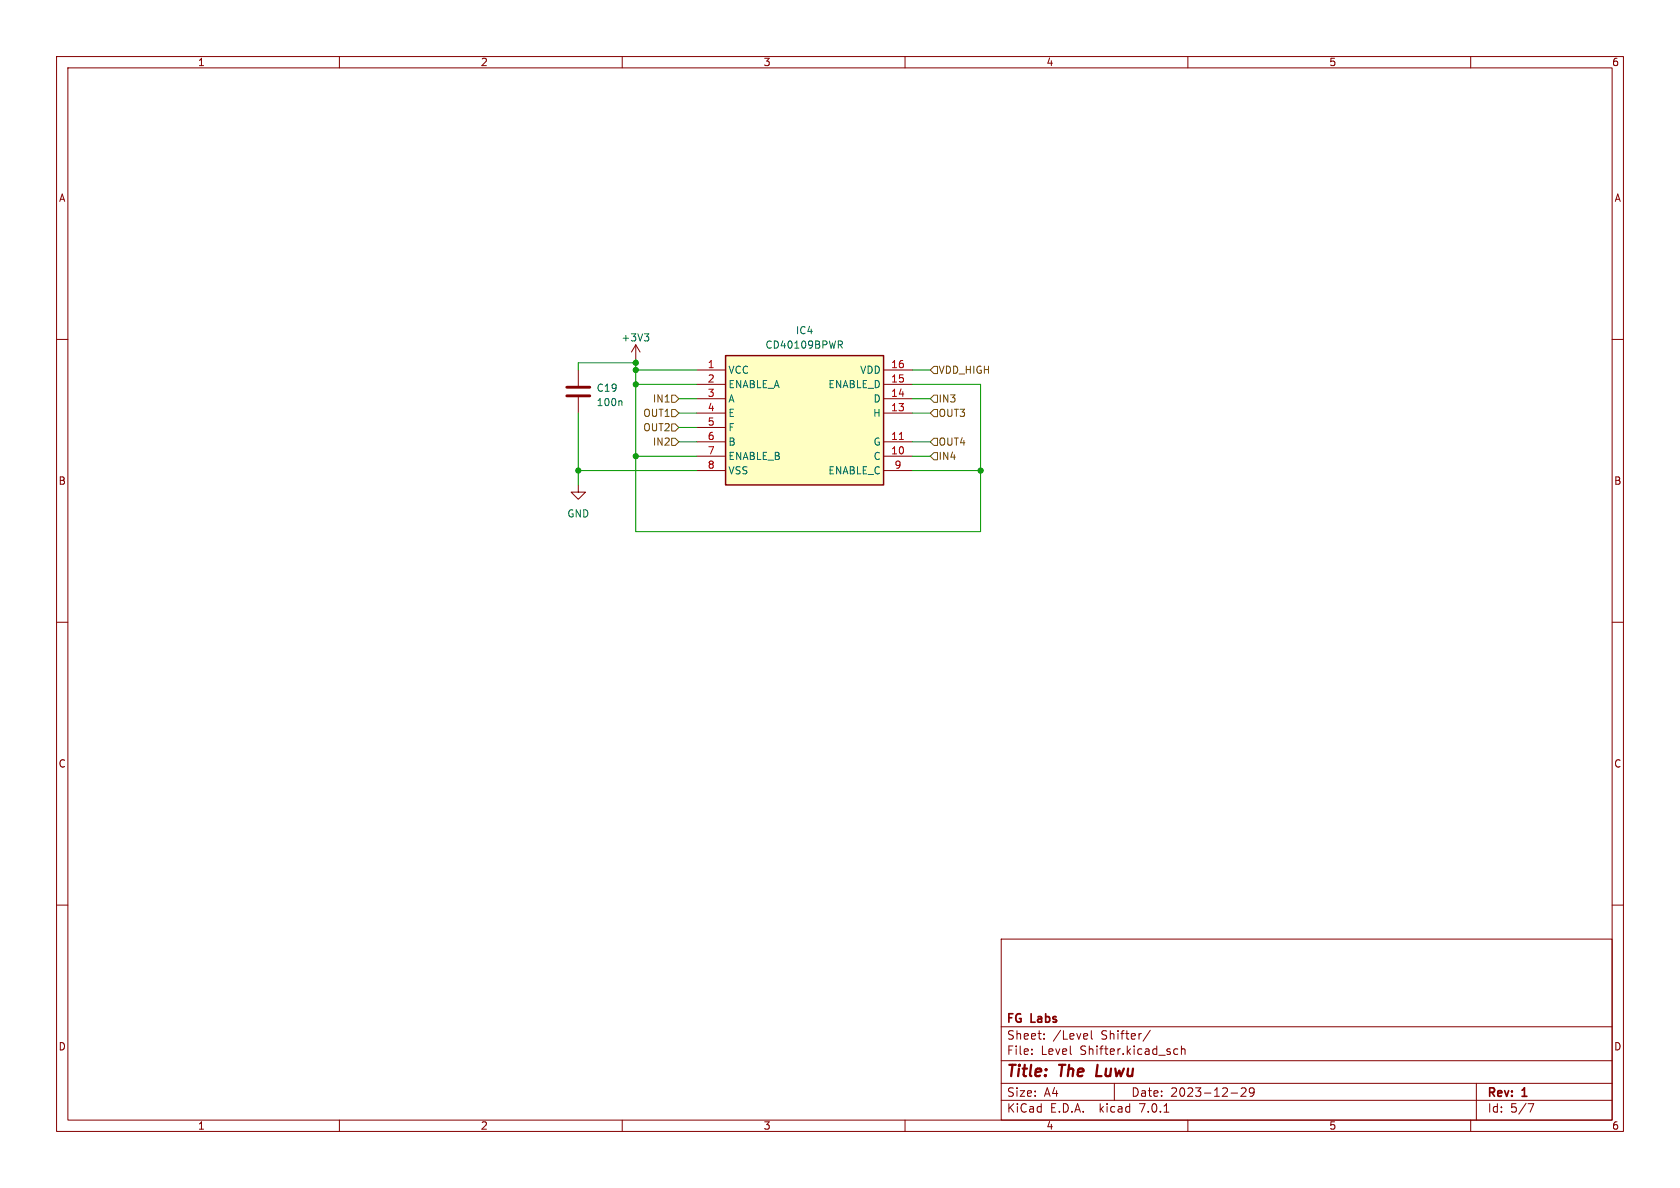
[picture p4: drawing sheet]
<svg xmlns="http://www.w3.org/2000/svg" width="297mm" height="210mm" viewBox="0 0 297 210" stroke-linecap="round" stroke-linejoin="round" font-family="sans-serif">
<g fill="none" stroke="#840000" stroke-width=".18">
<path d="M10 10h277v190h-277zM12 12h273v186h-273zM60 10v2M110 10v2M160 10v2M210 10v2M260 10v2M10 60h2M285 60h2M102.2 65.4v2.8M102.2 70.2v2.8M112.4 61l-.8 1.2"/>
<path d="M112.4 61v2.5M112.4 61l.8 1.2M123.2 65.4h5.1M123.2 78.1h5.1M123.2 73h5.1M123.2 70.5h5.1M123.2 67.9h5.1M123.2 75.6h5.1M156.2 65.4h5.1M156.2 78.1h5.1M156.2 73h5.1M156.2 70.5h5.1"/>
<path d="M156.2 67.9h5.1M102.2 85.7v1.3h1.3l-1.3 1.3-1.2-1.3h1.2M123.2 80.6h5.1M123.2 83.2h5.1M156.2 80.6h5.1M156.2 83.2h5.1M10 110h2M285 110h2M10 160h2M285 160h2M177 166h108v32h-108zM60 198v2"/>
<path d="M110 198v2M160 198v2M177 194.5h108M177 191.5h108M177 187.5h108M177 181.5h108M182.4 186.3v.1M182.4 185.5v.1M184.6 183.6v.1M184.6 182.8v.1M192.9 182.2v1.3l.2 .2M197 191.5v3"/>
<path d="M203.4 182.1l-1.3 2M205.8 196.6h.8M208.2 185.5l-.4-.1-.3 .3v.4l.1 .2h.6M208.9 185.5l.2-.1 .3 .1 .1 .9M208.9 184.9v1.5M210 198v2M217.6 193.2h1.2M219.4 192.4l.6-.1 .2 .1 .1 .3-.9 1.1h.9M221.7 192.9l-.3 .3h-.4l-.1-.3 .1-.5 .4-.1 .2 .1a.99 .99 0 0 1-.3 1.4h-.3M260 198v2M261 191.5v6.5M270.1 195.1h1l-.6 1.5"/>
</g>
<path d="M100.2 70h4.1M100.2 68.5h4.1" fill="none" stroke="#840000" stroke-width=".51"/>
<path d="M113.9 59h.8l-.4 .5M114.5 59.5l.2 .2v.3l-.2 .3M109.8 70.9l.2 .1v.7M148.2 60.3h.5l.2 .2-.1 .4h-.6M148.5 60.9l.4 .6" fill="none" stroke="#006464" stroke-width=".18"/>
<path d="M128.3 62.9h27.9v22.8h-27.9z" fill="#ffffc2" stroke="#ffffc2" stroke-width=".18"/>
<path d="M128.3 62.9h27.9v22.8h-27.9z" fill="none" stroke="#840000" stroke-width=".25"/>
<path d="M159 77.7h.7" fill="none" stroke="#a90000" stroke-width=".18"/>
<path d="M117.6 71.1h.7M118.7 72.4h.7l.6 .6-.6 .7h-.7zM118.7 69.9h.7l.6 .6-.6 .6h-.7zM118.7 77.5h.7l.6 .6-.6 .6h-.7zM118.7 74.9h.7l.6 .7-.6 .6h-.7zM165.1 72.4h.6v1.3h-.6l-.6-.7zM165.1 77.5h.6v1.2h-.6l-.6-.6zM165.1 64.8h.6v1.2h-.6l-.6-.6zM165.1 69.9h.6v1.2h-.6l-.6-.6zM165.1 80h.6v1.3h-.6l-.6-.7z" fill="none" stroke="#725600" stroke-width=".18"/>
<g fill="none" stroke="#009600" stroke-width=".18">
<path d="M102.2 73v12.7M112.4 63.5v30.5h61v-26.1h-12.1M112.4 64.1h-10.2v1.3M112.4 67.9h10.8M112.4 65.4h10.8M120 78.1h3.2M120 70.5h3.2M120 73h3.2M120 75.6h3.2M161.3 78.1h3.2M161.3 70.5h3.2M161.3 73h3.2"/>
<path d="M161.3 65.4h3.2M102.2 83.2h21M112.4 80.6h10.8M161.3 83.2h12.1M161.3 80.6h3.2"/>
</g>
<g fill="#009600" stroke="#009600" stroke-width=".18">
<circle cx="112.4" cy="80.6" r=".46"/>
<circle cx="102.2" cy="83.2" r=".46"/>
<circle cx="112.4" cy="64.1" r=".46"/>
<circle cx="112.4" cy="65.4" r=".46"/>
<circle cx="173.4" cy="83.2" r=".46"/>
<circle cx="112.4" cy="67.9" r=".46"/>
</g>
<g font-size="2.8" fill="#840000">
<text x="178" y="190.8">Title:</text>
<text x="187.4" y="190.8">The</text>
<text x="194.5" y="190.8">Luwu</text>
</g>
<g font-size="2.1" fill="#840000">
<text x="178" y="183.9">Sheet:</text>
<text x="178" y="181.1">FG</text>
<text x="182.4" y="181.1">Labs</text>
<text x="186.2" y="183.9">/Level</text>
<text x="194.7" y="183.9">Shifter/</text>
<text x="178" y="186.6">File:</text>
<text x="184" y="186.6">Level</text>
<text x="191" y="186.6">Shifter.kicad_sch</text>
<text x="178" y="196.8">KiCad</text>
<text x="178" y="194">Size:</text>
<text x="184.6" y="194">A4</text>
<text x="185.7" y="196.8">E.D.A.</text>
<text x="194.4" y="196.8">kicad</text>
<text x="200" y="194">Date:</text>
<text x="201.5" y="196.8">7.0.1</text>
<text x="206.9" y="194">2023-12-29</text>
<text x="263" y="194.2">Rev:</text>
<text x="263" y="196.8">Id:</text>
<text x="267" y="196.8">5/7</text>
<text x="269.2" y="194.2">1</text>
</g>
<g font-size="1.8" fill="#840000">
<text x="35" y="11.8">1</text>
<text x="85" y="11.8">2</text>
<text x="135" y="11.8">3</text>
<text x="185" y="11.8">4</text>
<text x="235" y="11.8">5</text>
<text x="285" y="11.8">6</text>
<text x="10.4" y="35.8">A</text>
<text x="285.4" y="35.8">A</text>
<text x="10.3" y="85.8">B</text>
<text x="285.3" y="85.8">B</text>
<text x="10.3" y="135.8">C</text>
<text x="285.3" y="135.8">C</text>
<text x="10.3" y="185.8">D</text>
<text x="285.3" y="185.8">D</text>
<text x="35" y="199.8">1</text>
<text x="85" y="199.8">2</text>
<text x="135" y="199.8">3</text>
<text x="185" y="199.8">4</text>
<text x="235" y="199.8">5</text>
<text x="285" y="199.8">6</text>
</g>
<g font-size="1.8" fill="#006464">
<text x="140.6" y="59.2">IC4</text>
<text x="109.8" y="60.5">+3V3</text>
<text x="135.3" y="61.8">CD40109BPWR</text>
<text x="105.4" y="69.4">C19</text>
<text x="105.4" y="71.9">100n</text>
<text x="128.8" y="66.2">VCC</text>
<text x="128.8" y="68.8">ENABLE_A</text>
<text x="128.8" y="71.3">A</text>
<text x="146.3" y="68.8">ENABLE_D</text>
<text x="151.9" y="66.2">VDD</text>
<text x="154.3" y="71.3">D</text>
<text x="128.8" y="73.9">E</text>
<text x="128.8" y="76.4">F</text>
<text x="154.2" y="73.9">H</text>
<text x="128.8" y="78.9">B</text>
<text x="128.8" y="81.5">ENABLE_B</text>
<text x="154.3" y="81.5">C</text>
<text x="154.3" y="78.9">G</text>
<text x="128.8" y="84">VSS</text>
<text x="146.3" y="84">ENABLE_C</text>
<text x="100.2" y="91.6">GND</text>
</g>
<g font-size="1.8" fill="#a90000">
<text x="125.1" y="65.2">1</text>
<text x="157.5" y="65.2">16</text>
<text x="125.1" y="67.7">2</text>
<text x="125.1" y="70.2">3</text>
<text x="157.5" y="70.2">14</text>
<text x="157.5" y="67.7">15</text>
<text x="125.1" y="72.8">4</text>
<text x="125.1" y="75.3">5</text>
<text x="125.1" y="77.9">6</text>
<text x="157.5" y="77.9">11</text>
<text x="157.5" y="72.8">13</text>
<text x="125.1" y="80.4">7</text>
<text x="125.1" y="82.9">8</text>
<text x="157.5" y="80.4">10</text>
<text x="158.1" y="82.9">9</text>
</g>
<g font-size="1.8" fill="#725600">
<text x="115.3" y="71.3">IN1</text>
<text x="165.9" y="66.2">VDD_HIGH</text>
<text x="165.9" y="71.3">IN3</text>
<text x="113.6" y="73.9">OUT1</text>
<text x="113.6" y="76.4">OUT2</text>
<text x="165.9" y="73.9">OUT3</text>
<text x="115.3" y="78.9">IN2</text>
<text x="165.9" y="81.5">IN4</text>
<text x="165.9" y="78.9">OUT4</text>
</g>
</svg>
